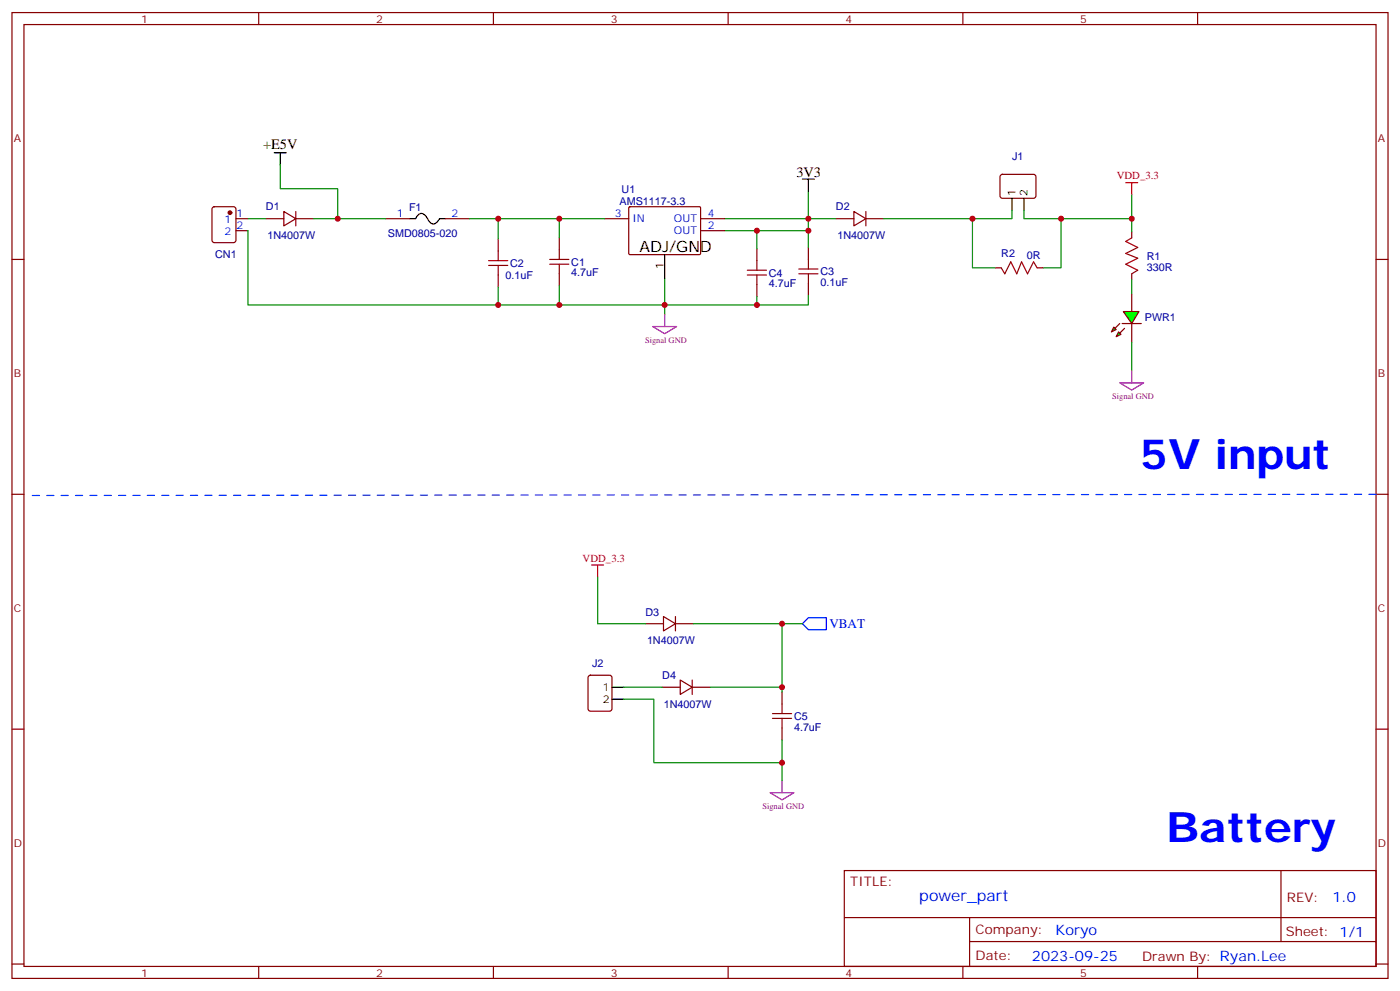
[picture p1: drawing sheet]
<svg xmlns="http://www.w3.org/2000/svg" width="412mm" height="292mm" viewBox="0 0 412 292" stroke-linecap="round" stroke-linejoin="round" font-family="sans-serif">
<g fill="none" stroke="#870000" stroke-width=".35">
<path d="M3.5 3.7h405.4v284.3h-405.4zM7.1 7.2h398.2v277.3h-398.2zM76.2 3.7v3.5M145.3 3.7v3.5M214.5 3.7v3.5M283.6 3.7v3.5M352.8 3.7v3.5M294.8 51.5l.5-.2 9.4 .1 .5 .6-.1 6-.7 .4-9.4-.1-.4-.6v-5.7zM3.5 76.4h3.6M62.7 61.1l.4-.2h5.7l.6 .4 .1 9.4-.5 .7h-5.9l-.6-.4-.1-9.4zM69.5 64.4h3.5M69.5 67.9h3.5"/>
<path d="M78.3 64.4h5.3M83.6 62.3l3.5 2.1-3.5 2.1zM87.1 64.4h5.3M87.1 62.3v4.2M113.6 64.4h7M131.2 64.4h7.1M146.8 70.4v3.5M164.7 70v3.6M178.2 64.4h7M185.3 61l.3-.1h20.6l.2 .3-.1 13.6-.3 .2-20.6-.1-.2-.3zM206.4 64.4h7M206.4 67.9h7"/>
<path d="M223 73.2v3.5M238.1 72.8v3.6M246.2 64.4h5.3M251.5 62.3l3.6 2.1-3.6 2.1zM255.1 64.4h5.2M255.1 62.3v4.2M293.2 78.8h1.7M305.5 78.8h1.8M333.4 68.3v1.7M405.3 76.4h3.6M146.8 81v3.5M164.7 80.6v3.5"/>
<path d="M223 83.8v3.5M238.1 83.4v3.6M333.4 80.6v1.8M333.4 86.6v5.3M333.4 95.4v5.3M3.5 145.5h3.6M405.3 145.5h3.6M173.4 199l.5-.2h5.7l.6 .4 .1 9.5-.5 .6-5.9 .1-.6-.5-.1-9.4zM190.1 183.6h5.3M195.4 181.5l3.6 2.1-3.6 2.1zM199 183.6h5.3M199 181.5v4.2"/>
<path d="M3.5 214.7h3.6M195.1 202.3h5.3M200.4 200.2l3.5 2.1-3.5 2.1zM203.9 202.3h5.3M203.9 200.2v4.2M230.4 203.7v3.6M230.4 214.3v3.5M405.3 214.7h3.6M248.7 256.3h156.6v28.2h-156.6zM377.3 256.3v20.9M248.7 270.1h156.5M285.6 277.2h119.6"/>
<path d="M285.6 270.1v14.2M3.5 283.8h3.6M76.2 284.5v3.5M145.3 284.5v3.5M214.5 284.5v3.5M283.6 284.5v3.5M352.8 284.5v3.5M405.3 283.8h3.6"/>
</g>
<g fill="none" stroke="#008700" stroke-width=".35">
<path d="M82.5 48.5v7.1h17v8.8M238.1 56.3v11.6h-24.7M333.4 57.3v7.1h-20.8M73 67.9v21.9h165.1v-2.8M73 64.4h5.3M92.4 64.4h21.2M138.3 64.4h39.9M146.8 64.4v6M164.7 64.4v5.6M213.4 64.4h32.8M223 67.9v5.3M238.1 67.9v4.9"/>
<path d="M286.5 64.4v14.4h6.7M298.1 61.9v2.5h-37.8M301.6 61.9v2.5h11v14.4h-5.3M146.8 84.5v5.3M164.7 84.1v5.7M195.8 82v10.6M223 87.3v2.5M333.4 82.4v4.2M176 169.9v13.7h14.1M204.3 183.6h32.1M230.4 183.6v20.1M183.8 205.8h8.8v18.7h37.8"/>
<path d="M183.8 202.3h11.3M209.2 202.3h21.2M230.4 217.8v12"/>
</g>
<path d="M192.3 96.1h7l-3.5 2.1zM195.8 92.6v3.5M226.8 233.4h7.1l-3.5 2.1zM230.4 229.8v3.6" fill="none" stroke="#909" stroke-width=".35"/>
<path d="M80.8 45h3.5M82.5 45v3.5M236.4 52.7h3.5M238.1 52.7v3.6M298.1 58.4v3.5M301.6 58.4v3.5M120.6 64.4h1.8l.6-.9a1.56 1.56 0 0 1 2.7 .5l.2 .3a2.13 2.13 0 0 0 2.2 1.5l1.4-1.4h1.7M195.8 75v7M180.3 202.3h3.5M180.3 205.8h3.5" fill="none" stroke="#000" stroke-width=".35"/>
<g fill="none" stroke="#a10000" stroke-width=".35">
<path d="M143.9 78.1h5.7M143.9 76.7h5.7M146.8 73.9v2.8M146.8 78.1v2.9M161.9 77.8h5.7M161.9 76.4h5.7M164.7 73.6v2.8M164.7 77.8v2.8M220.1 79.6h5.7M223 76.7v2.9M235.3 79.2h5.6M238.1 76.4v2.8"/>
<path d="M294.9 78.8l1.1 1.8 1.7-3.5 1.8 3.5 1.4-3.5 1.8 3.5 1.7-3.5 1.1 1.7M333.4 70l-1.8 1.1 3.5 1.7-3.5 1.8 3.5 1.4-3.5 1.8 3.5 1.8-1.7 1M220.1 81h5.7M223 81v2.8M235.3 80.6h5.6M238.1 80.6v2.8M227.5 211.5h5.7M227.5 210.1h5.7M230.4 207.3v2.8M230.4 211.5v2.8"/>
</g>
<circle cx="67.7" cy="62.6" r=".53" fill="#870000" stroke="#870000" stroke-width=".35"/>
<path d="M331.6 53.8h3.5M333.4 53.8v3.5M174.3 166.3h3.5M176 166.3v3.6" fill="none" stroke="#f00" stroke-width=".35"/>
<path d="M238.1 181.9h5.3v3.5h-5.3l-1.7-1.8z" fill="none" stroke="#00f" stroke-width=".35"/>
<path d="M405.3 145.5l-395.8 .4" fill="none" stroke="#03f" stroke-width=".35" stroke-dasharray="2.1 2.1"/>
<g fill="#0f0" stroke="#870000" stroke-width=".35">
<path d="M329.5 97.7l.7 .7-1.4 .7z"/>
<path d="M328.1 96.3l.7 .7-1.4 .7z"/>
</g>
<g fill="#870000" stroke="#870000" stroke-width=".35">
<path d="M329.8 98.1l1.5-1.4z"/>
<path d="M329.8 95.2l-1.4 1.5z"/>
</g>
<path d="M330.6 95.2h5.6z" fill="#f00" stroke="#870000" stroke-width=".35"/>
<path d="M330.9 91.7h4.6l-2.1 3.5z" fill="#0f0" stroke="#870000" stroke-width=".35"/>
<path d="M333.4 64.4v3.9M333.4 100.7v8.5" fill="none" stroke="#008700" stroke-width=".35"/>
<path d="M329.8 112.7h7.1l-3.5 2.1zM333.4 109.2v3.5" fill="none" stroke="#909" stroke-width=".35"/>
<g fill="#c00">
<circle cx="238.1" cy="64.4" r=".88"/>
<circle cx="195.8" cy="89.8" r=".88"/>
<circle cx="164.7" cy="64.4" r=".88"/>
<circle cx="164.7" cy="89.8" r=".88"/>
<circle cx="238.1" cy="67.9" r=".88"/>
<circle cx="146.8" cy="64.4" r=".88"/>
<circle cx="146.8" cy="89.8" r=".88"/>
<circle cx="99.5" cy="64.4" r=".88"/>
<circle cx="223" cy="67.9" r=".88"/>
<circle cx="223" cy="89.8" r=".88"/>
<circle cx="312.6" cy="64.4" r=".88"/>
<circle cx="230.4" cy="183.6" r=".88"/>
<circle cx="230.4" cy="202.3" r=".88"/>
<circle cx="230.4" cy="224.5" r=".88"/>
<circle cx="286.5" cy="64.4" r=".88"/>
<circle cx="333.4" cy="64.4" r=".88"/>
</g>
<g font-size="12.3" fill="#00f">
<text x="335.8" y="138.1">5V input</text>
<text x="343.6" y="247.8">Battery</text>
</g>
<text font-size="4.6" x="188.4" y="74.3">ADJ/GND</text>
<text font-size="4.6" fill="#00f" x="270.8" y="265.3">power_part</text>
<g font-size="4.2">
<text x="77.5" y="43.9">+E5V</text>
<text x="234.6" y="52">3V3</text>
</g>
<g font-size="4.2" fill="#00f">
<text x="392.5" y="265.6">1.0</text>
<text x="310.9" y="275.1">Koryo</text>
<text x="304" y="282.9">2023-09-25</text>
</g>
<text font-size="3.9" fill="#00f" x="244.3" y="184.8">VBAT</text>
<g font-size="3.9" fill="#800">
<text x="250.5" y="260.9">TITLE:</text>
<text x="379.1" y="265.6">REV:</text>
<text x="287.4" y="275.1">Company:</text>
<text x="378.7" y="275.7">Sheet: 1/1</text>
<text x="287.4" y="282.8">Date:</text>
<text x="336.4" y="282.8">Drawn By: Ryan.Lee</text>
</g>
<g font-size="3.2" fill="#800">
<text x="41.6" y="6.7">1</text>
<text x="110.8" y="6.7">2</text>
<text x="179.9" y="6.7">3</text>
<text x="249.1" y="6.7">4</text>
<text x="318.2" y="6.7">5</text>
<text x="4.1" y="41.8">A</text>
<text x="405.9" y="41.8">A</text>
<text x="4.1" y="110.9">B</text>
<text x="405.9" y="110.9">B</text>
<text x="4.1" y="180.1">C</text>
<text x="405.9" y="180.1">C</text>
<text x="4.1" y="249.2">D</text>
<text x="405.9" y="249.2">D</text>
<text x="41.6" y="287.5">1</text>
<text x="110.8" y="287.5">2</text>
<text x="179.9" y="287.5">3</text>
<text x="249.1" y="287.5">4</text>
<text x="318.2" y="287.5">5</text>
</g>
<g font-size="3.2" fill="#000080">
<text x="298.1" y="47.1">J1</text>
<text x="183.1" y="56.7">U1</text>
<text x="78.3" y="62">D1</text>
<text x="120.5" y="62">F1</text>
<text x="182.5" y="60.3">AMS1117-3.3</text>
<text x="246.2" y="62">D2</text>
<text x="78.8" y="70.4">1N4007W</text>
<text x="114.3" y="69.8">SMD0805-020</text>
<text x="246.7" y="70.4">1N4007W</text>
<text x="63.4" y="76.1">CN1</text>
<text x="294.9" y="75.8">R2</text>
<text x="302.5" y="76.1">0R</text>
<text x="337.8" y="76.5">R1</text>
<text x="148.9" y="82.1">0.1uF</text>
<text x="150.3" y="78.6">C2</text>
<text x="168.3" y="81.4">4.7uF</text>
<text x="168.3" y="78.3">C1</text>
<text x="226.5" y="81.4">C4</text>
<text x="241.7" y="81.1">C3</text>
<text x="337.8" y="79.7">330R</text>
<text x="226.5" y="84.6">4.7uF</text>
<text x="241.7" y="84.2">0.1uF</text>
<text x="337.2" y="94.6">PWR1</text>
<text x="190.2" y="181.2">D3</text>
<text x="190.6" y="189.7">1N4007W</text>
<text x="174.4" y="196.4">J2</text>
<text x="195.1" y="199.9">D4</text>
<text x="195.5" y="208.4">1N4007W</text>
<text x="233.9" y="215.1">4.7uF</text>
<text x="233.9" y="212">C5</text>
</g>
<g font-size="3.2" fill="#f00">
<text x="329" y="52.8">VDD_3.3</text>
<text x="171.6" y="165.3">VDD_3.3</text>
</g>
<g font-size="3.2">
<text x="299.2" y="57.7" transform="rotate(-90 299.2 57.7)">1</text>
<text x="302.7" y="57.7" transform="rotate(-90 302.7 57.7)">2</text>
<text x="195.4" y="79.1" transform="rotate(-90 195.4 79.1)">1</text>
<text x="177.5" y="203.4">1</text>
<text x="177.5" y="206.9">2</text>
</g>
<g font-size="3.2" fill="#00f">
<text x="66.2" y="65.8">1</text>
<text x="69.7" y="64">1</text>
<text x="116.9" y="64">1</text>
<text x="133" y="64">2</text>
<text x="181.1" y="64">3</text>
<text x="186.3" y="65.4">IN</text>
<text x="198.5" y="65.4">OUT</text>
<text x="208.5" y="64">4</text>
<text x="66.2" y="69.3">2</text>
<text x="69.7" y="67.6">2</text>
<text x="198.5" y="69">OUT</text>
<text x="208.5" y="67.6">2</text>
</g>
<g font-size="2.5" fill="#909">
<text x="190" y="100.9">Signal GND</text>
<text x="327.6" y="117.5">Signal GND</text>
<text x="224.6" y="238.1">Signal GND</text>
</g>
</svg>
